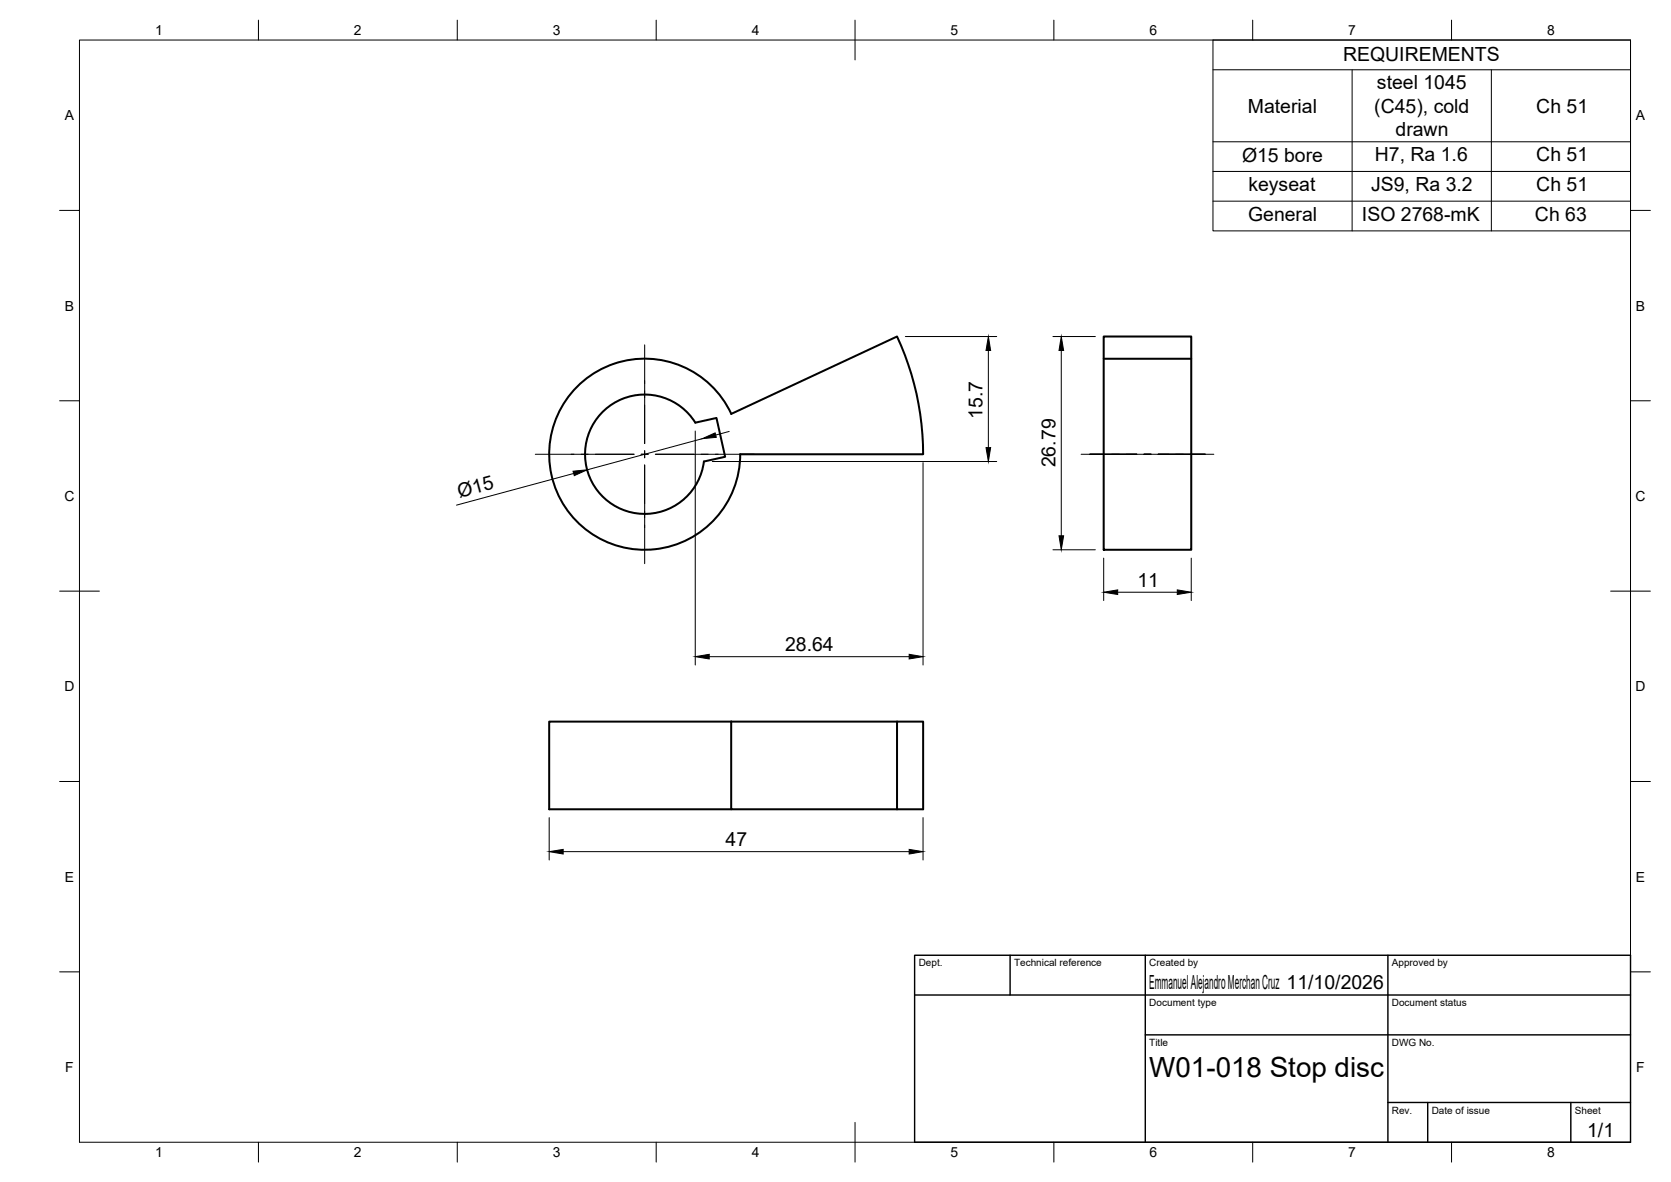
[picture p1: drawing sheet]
<svg xmlns="http://www.w3.org/2000/svg" width="420mm" height="297mm" viewBox="0 0 420 297" stroke-linecap="round" stroke-linejoin="round" font-family="sans-serif">
<!-- layer: Visible -->
<path d="M277.5 84.6h22v53.6h-22zM277.5 90.2h22M151.7 103.3a15 15 0 0 1 23.1 2.9l5.3-1.2 2.2 9.8-5.3 1.2a15 15 0 0 1-21.6 11.6 15 15 0 0 1-3.7-24.3zM183.9 104l41.7-19.4a69.6 69.6 0 0 1 6.5 29.6h-46M183.9 104a24 24 0 0 0-39.3-6.3 24 24 0 0 0 8.6 38.8 24 24 0 0 0 32.9-22.4M183.9 181.3h-45.8v22.1h45.8M183.9 181.3v22.1h48.2v-22.1h-6.5M183.9 181.3h41.7v22.1" fill="none" stroke="#000" stroke-width=".51"/>
<!-- layer: BORDER -->
<g fill="none" stroke="#000" stroke-width=".25">
<path d="M20 10.1h390v276.9h-390zM65 5.1v5M115 5.1v5M165 5.1v5M215 5.1v10M265 5.1v5M315 5.1v5M365 5.1v5M15 52.9h5M410 52.9h5M15 100.7h5M410 100.7h5"/>
<path d="M15 148.6h10M405 148.6h10M15 196.4h5M410 196.4h5M15 244.2h5M410 244.2h5M65 287v5M115 287v5M165 287v5M215 282.1v9.9M265 287v5M315 287v5"/>
<path d="M365 287v5"/>
</g>
<!-- layer: TITLEBLOCK -->
<path d="M230 240.1h180v46.9h-180zM230 250h180M254 240.1v9.9M288 240.1v46.9M349 240.1v46.9M288 260.1h122M349 277.1h61M359 277.1v9.9M395 277.1v9.9" fill="none" stroke="#000" stroke-width=".36"/>
<!-- layer: Smart Centers -->
<path d="M162.1 86.7v24.8M134.6 114.2h24.8M161.2 114.2h1.8M162.1 113.3v1.7M162.1 116.8v24.9M164.8 114.2h24.8M271.8 114.2h33.4" fill="none" stroke="#000" stroke-width=".25"/>
<!-- layer: FD_Dimensions -->
<g fill="none" stroke="#000" stroke-width=".25">
<path d="M227.6 84.6h23M248.5 88.1v24.4M264.8 84.6h10.6M266.8 88.1v46.5M144.3 119l-29.5 7.9M174.8 108.3v58.8M176.6 110.2l-29 7.9M179.1 116h71.5M183.3 108.4l-3.3 .9M232.1 116.3v50.8M264.8 138.2h10.6M277.5 140.3v10.6"/>
<path d="M281 148.8h15M299.5 140.3v10.6M178.3 165h50.3M138.1 205.5v10.6M141.6 214h87M232.1 205.5v10.6"/>
</g>
<path d="M248.5 84.6l.6 3.5h-1.2zM266.8 84.6l.6 3.5h-1.1zM144.1 118.4l3.5-.3-3.2 1.4zM176.6 110.2l3.2-1.4 .3 1.1zM247.9 112.5h1.2l-.6 3.5zM266.3 134.6h1.1l-.6 3.6zM277.5 148.8l3.5-.6v1.2zM296 148.2l3.5 .6-3.5 .6zM174.8 165l3.5-.6v1.2zM228.6 164.4l3.5 .6-3.5 .6zM138.1 214l3.5-.5v1.1zM228.6 213.5l3.5 .5-3.5 .6z" fill="#000" stroke="#000" stroke-width=".25"/>
<!-- layer: Custom Tables -->
<path d="M305 10.1h105v47.9h-105zM305 17.5h105M340 17.5v40.5M375 17.5v40.5M305 35.6h105M305 43.1h105M305 50.6h105" fill="none" stroke="#000" stroke-width=".25"/>
<text font-size="7" x="289" y="270.6">W01-018 Stop disc</text>
<g font-size="4.9">
<text x="337.7" y="15.4">REQUIREMENTS</text>
<text x="346.2" y="22.4">steel 1045</text>
<text x="313.8" y="28.3">Material</text>
<text x="345.5" y="28.3">(C45), cold</text>
<text x="386.3" y="28.3">Ch 51</text>
<text x="350.9" y="34.2">drawn</text>
<text x="312.3" y="40.6">Ø15 bore</text>
<text x="345.7" y="40.5">H7, Ra 1.6</text>
<text x="386.3" y="40.6">Ch 51</text>
<text x="313.9" y="48">keyseat</text>
<text x="344.8" y="48.1">JS9, Ra 3.2</text>
<text x="386.3" y="48.1">Ch 51</text>
<text x="313.8" y="55.5">General</text>
<text x="342.5" y="55.5">ISO 2768-mK</text>
<text x="386" y="55.5">Ch 63</text>
<text x="247.1" y="105.2" transform="rotate(-90 247.1 105.2)">15.7</text>
<text x="265.4" y="117.4" transform="rotate(-90 265.4 117.4)">26.79</text>
<text x="115.5" y="125.1" transform="rotate(-15 115.5 125.1)">Ø15</text>
<text x="286" y="147.4">11</text>
<text x="197.4" y="163.6">28.64</text>
<text x="182.5" y="212.6">47</text>
<text x="289" y="248.5">Emmanuel Alejandro Merchan Cruz 11/10/2026</text>
<text x="399.1" y="285.7">1/1</text>
</g>
<g font-size="3.5">
<text x="39" y="8.8">1</text>
<text x="89" y="8.8">2</text>
<text x="139" y="8.8">3</text>
<text x="189" y="8.8">4</text>
<text x="239" y="8.8">5</text>
<text x="289" y="8.8">6</text>
<text x="339" y="8.8">7</text>
<text x="389" y="8.8">8</text>
<text x="16.3" y="30.2">A</text>
<text x="411.3" y="30.2">A</text>
<text x="16.3" y="78">B</text>
<text x="411.3" y="78">B</text>
<text x="16.2" y="125.9">C</text>
<text x="411.2" y="125.9">C</text>
<text x="16.2" y="173.7">D</text>
<text x="411.2" y="173.7">D</text>
<text x="16.3" y="221.6">E</text>
<text x="411.3" y="221.6">E</text>
<text x="16.4" y="269.4">F</text>
<text x="411.4" y="269.4">F</text>
<text x="39" y="290.8">1</text>
<text x="89" y="290.8">2</text>
<text x="139" y="290.8">3</text>
<text x="189" y="290.8">4</text>
<text x="239" y="290.8">5</text>
<text x="289" y="290.8">6</text>
<text x="339" y="290.8">7</text>
<text x="389" y="290.8">8</text>
</g>
<g font-size="2.5">
<text x="231" y="242.9">Dept.</text>
<text x="255" y="242.9">Technical reference</text>
<text x="289" y="242.9">Created by</text>
<text x="350" y="242.9">Approved by</text>
<text x="289" y="252.8">Document type</text>
<text x="350" y="252.8">Document status</text>
<text x="289" y="262.9">Title</text>
<text x="350" y="262.9">DWG No.</text>
<text x="350" y="279.9">Rev.</text>
<text x="360" y="279.9">Date of issue</text>
<text x="396" y="279.9">Sheet</text>
</g>
</svg>
